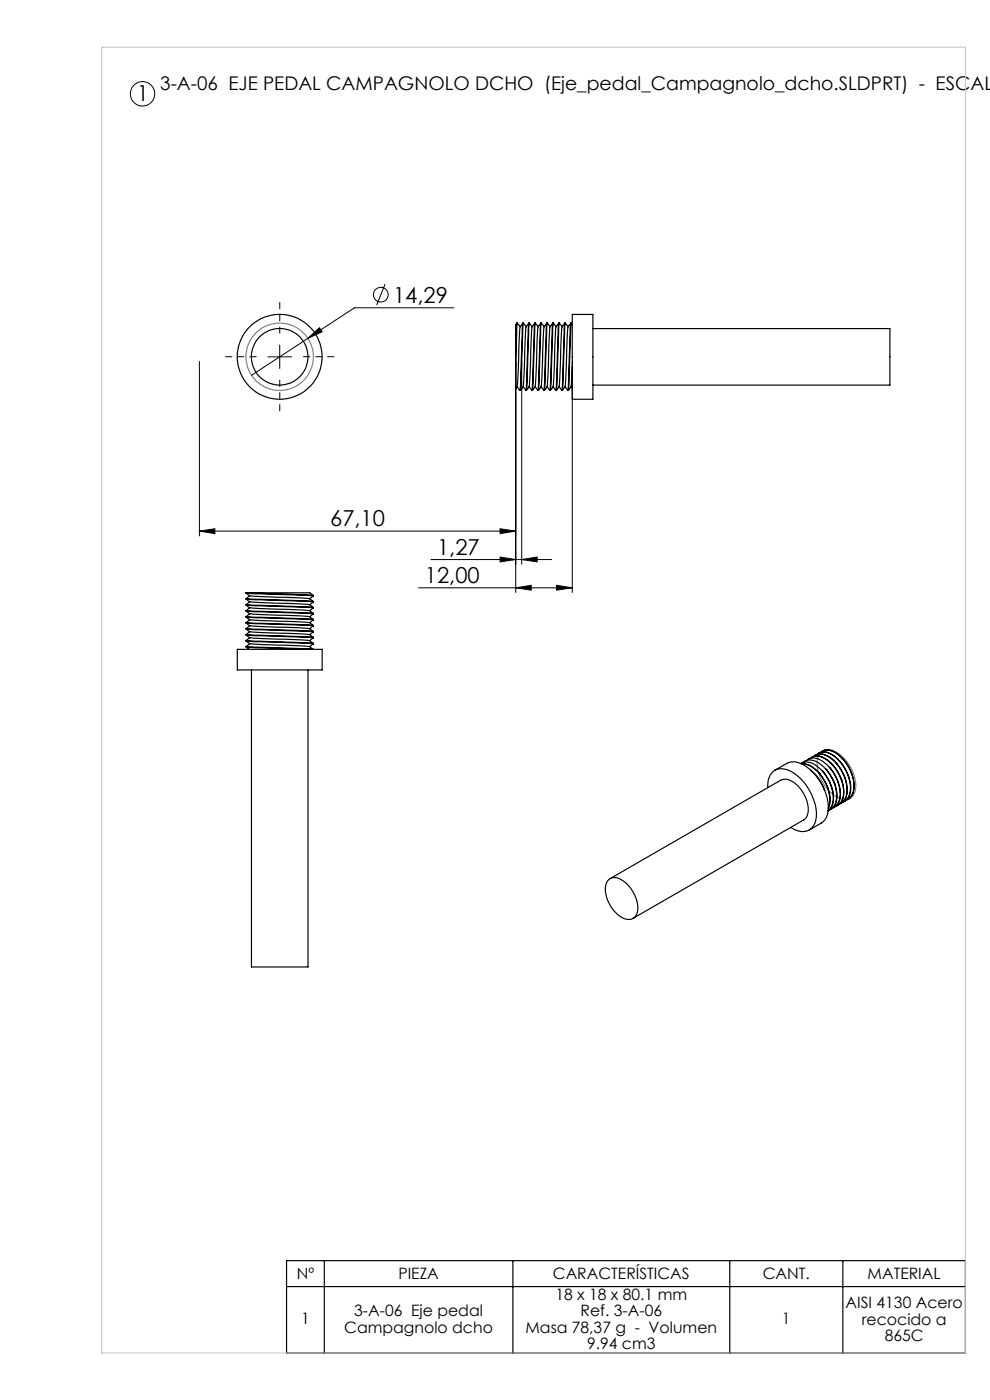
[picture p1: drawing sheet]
<svg xmlns="http://www.w3.org/2000/svg" width="210mm" height="297mm" viewBox="0 0 210 297" stroke-linecap="round" stroke-linejoin="round" font-family="sans-serif">
<g fill="none" stroke="#000" stroke-width=".21">
<path d="M42.3 76.7v37M56.8 75.7h5M59.3 73.2v5M65.3 71.8l2.5-2.3 .5 .9zM65.3 71.8l-12 7.8M81.7 60.3l-1.8 4.4M96.3 65.3h-21.1l-9.9 6.5M109.4 76.7v49M110.7 76.7v43M121.4 76.7v49M42.3 112.7l3.3-.5v1zM42.3 112.7h67.1"/>
<path d="M91.4 118.7h25.6M106.1 118.2l3.3 .5-3.3 .5zM106.1 112.2l3.3 .5-3.3 .5zM110.7 118.7l3.2-.5v1zM88.8 124.7h32.6M109.4 124.7l3.3-.5v1zM118.1 124.2l3.3 .5-3.3 .5z"/>
<circle cx="30.2" cy="19.9" r="2.59"/>
<circle cx="80.8" cy="62.5" r="1.56"/>
</g>
<g fill="none" stroke="#808080" stroke-width=".25">
<path d="M174.2 159.6a2.98 2.98 0 0 1 3.8 .4 8.5 8.5 0 0 1 3.4 8 2.38 2.38 0 0 1-3.8 1.1 8.7 8.7 0 0 1-4.2-8.2l.3-.7z"/>
<circle cx="59.3" cy="75.7" r="7.1"/>
</g>
<g fill="none" stroke="#000" stroke-width=".25">
<path d="M109.4 77.6v4.9l.3-.4M109.4 68.9v4.9M109.4 73.8v3.8M109.6 68.5l.7 .8M109.6 68.5l-.2 5.3M109.6 68.5l-.2 .4M109.7 68.6l-.3 9M110.3 69.4l-.6 12.7M110.9 68.5l.7 .8M110.9 68.5l-.6 .8M110.9 68.5l-.6 14.3M111 68.6l-.6 14.2"/>
<path d="M111.6 69.3l.6-.8 .7 .8M111.6 69.4l-.6 12.7M112.2 68.6l-.7 14.2M112.3 68.6l-.6 14.2M112.9 69.3l.6-.8 .7 .8M112.9 69.4l-.6 12.7M113.5 68.6l-.7 14.2M113.6 68.6l-.7 14.2M114.1 69.4l-.6 12.7M114.7 68.5l.7 .8M114.7 68.5l-.6 .8M114.7 68.5l-.6 14.3"/>
<path d="M114.8 68.6l-.6 14.2M115.4 69.4l-.6 12.7M116 68.5l.7 .8M116 68.5l-.6 .8M116 68.5l-.6 14.3M116.1 68.6l-.6 14.2M116.7 69.4l-.6 12.7M117.3 68.5l.7 .8M117.3 68.5l-.6 .8M117.3 68.5l-.7 14.3M117.4 68.6l-.7 14.2M117.9 69.3l.6-.8 .7 .8"/>
<path d="M117.9 69.4l-.6 12.7M118.5 68.6l-.6 14.2M118.6 68.6l-.6 14.2M119.2 69.4l-.6 12.7M119.8 68.5l.7 .8 .6-.8M119.8 68.5l-.6 .8M119.8 68.5l-.6 14.3M119.9 68.6l-.6 14.2M120.5 69.4l-.6 12.7M121.1 68.5l-.7 14.3M121.1 68.5l.3 .3M121.2 68.6l-.7 14.2"/>
<path d="M121.4 66.7h4.4v18h-4.4zM121.4 77.7l-.3 4.4M125.8 69.7h63v12h-63M109.7 82.1l.6 .7M110.3 82.8h.1M111 82.1l-.6 .7M111 82.1l.5 .7M111.5 82.8h.2M112.3 82.1l-.6 .7M112.3 82.1l.5 .7M112.8 82.8h.1M113.5 82.1l-.6 .7"/>
<path d="M113.5 82.1l.6 .7M114.1 82.8h.1M114.8 82.1l-.6 .7M114.8 82.1l.6 .7M115.4 82.8h.1M116.1 82.1l-.6 .7M116.1 82.1l.5 .7M116.6 82.8h.1M117.3 82.1l-.6 .7M117.3 82.1l.6 .7M117.9 82.8h.1M118.6 82.1l-.6 .7"/>
<path d="M118.6 82.1l.6 .7M119.2 82.8h.1M119.9 82.1l-.6 .7M119.9 82.1l.5 .7M120.4 82.8h.1M121.1 82.1l-.6 .7M121.1 82.1l.3 .3M50.3 137.8h18v4.3h-18zM52.2 128.3l.8 .6-.8 .6M52.2 130.9l.8 .6-.8 .6M52.2 133.4l.8 .6-.8 .6M52.2 136l.8 .6-.8 .6"/>
<path d="M52.2 125.8l.8 .6-.8 .6M52.2 136l14.3 .6M52.2 133.4l14.3 .7M52.2 130.9l14.3 .6M52.2 128.3l14.3 .7M52.2 128.3l14.3 .6M52.2 130.9l14.3 .5M52.2 133.4l14.3 .5M52.2 136l14.3 .5M52.2 125.8h.2M52.2 125.8h.1M52.2 137.2l13.1 .6"/>
<path d="M52.2 134.7l14.3 .6M52.2 132.1l14.3 .7M52.2 129.6l14.3 .6M52.2 127.1l14.3 .6M52.2 125.8l14.3 .6M52.4 125.8l14.1 .5M52.4 125.8h13.3M53 136.6l12 .5 .7 .1 .8 .6-14.3-.7 .7 .7M53 134l12 .5 .7 .1 .8 .6M53 135.3l12 .5 .7 .1 .8 .6M53 126.4l12.7 .6M53 127.7l12.7 .6"/>
<path d="M53 128.9l12.7 .6M53 130.2l12.7 .6M53 131.5l12.7 .6M53 132.7l12.7 .6M65.7 127l.8 .6M65.7 128.3l.8 .6M65.7 129.5l.8 .6M65.7 130.8l.8 .6M65.7 132.1l.8 .6M65.7 133.3l.8 .6M65.7 125.7l.8 .6M66.5 126.4l-.8 .6"/>
<path d="M66.5 127.7l-.8 .6M66.5 129l-.8 .6M66.5 130.2l-.8 .6M66.5 131.5l-.8 .6M66.5 132.8l-.8 .6M66.5 134.1l-.8 .6M66.5 135.3l-.8 .6M66.5 136.6l-.8 .6M66.5 127.6l-14.3-.6 .8 .7-.8 .6M66.5 130.1l-14.3-.6 .8 .7-.8 .6M66.5 132.7l-14.3-.7 .8 .7-.8 .6M66.5 135.2l-14.3-.6 .8 .7-.8 .6"/>
<path d="M66.5 126.3v.1M66.5 127.6v.1M66.5 128.9v.1M66.5 130.1v.1M66.5 131.4v.1M66.5 132.7v.1M66.5 133.9v.2M66.5 135.2v.1M66.5 136.5v.1M53.3 142.1v63h12v-63M173.7 159.8a2.67 2.67 0 0 1 2.9 .3 8.9 8.9 0 0 1 3.8 7.9 2.78 2.78 0 0 1-1.3 2M174.1 159.6a2.46 2.46 0 0 1 3.1 .1 8.7 8.7 0 0 1 3.9 7.9 2.63 2.63 0 0 1-1.6 2.2"/>
<path d="M174.4 159.3h.1a3.2 3.2 0 0 1 3.4 .8 8.6 8.6 0 0 1 3.1 8.1 2.31 2.31 0 0 1-1.2 1.4M162.8 167.1a3.6 3.6 0 0 1 2.3-4 6 6 0 0 1 5.1 2.5 10.6 10.6 0 0 1 2.8 8.5 2.91 2.91 0 0 1-4.4 1.9l-.9-.5M164.4 163.4l2.5-1.4a3.9 3.9 0 0 1 4.3 .7 11.2 11.2 0 0 1 4.4 9.5 3.3 3.3 0 0 1-1.4 2.4l-2.5 1.5M169.9 162a2.81 2.81 0 0 1 3.6 .7 8.8 8.8 0 0 1 3.2 7.4 3 3 0 0 1-1.1 1.9 3.4 3.4 0 0 0 1.2-3.4 9.4 9.4 0 0 0-2.3-5l.2 .2M170.1 161.9h-.1M170.5 161.7a2.74 2.74 0 0 1 3.7 .5 8.6 8.6 0 0 1 3.1 8.2 2.37 2.37 0 0 1-1.5 1.5M170.8 161.4l-.1 .1M171.2 161.3a2.51 2.51 0 0 1 3.1 .1 8.7 8.7 0 0 1 3.9 7.9 2.47 2.47 0 0 1-1.6 2.1M171.6 161h-.1M171.9 160.9a2.46 2.46 0 0 1 3.1 .1 8.7 8.7 0 0 1 3.9 7.9 2.63 2.63 0 0 1-1.6 2.1M172 163.4v.1a9.4 9.4 0 0 1 2.9 4.1v-.1M172.2 160.6h.1a3.2 3.2 0 0 1 3.4 .8 8.6 8.6 0 0 1 3.1 8.1l-.3 .6-.8 .8"/>
<path d="M172.6 160.4a2.46 2.46 0 0 1 3.2 .1 8.6 8.6 0 0 1 3.7 8.6 2.37 2.37 0 0 1-1.5 1.5M172.9 160.2a2.68 2.68 0 0 1 2.9 .3 8.9 8.9 0 0 1 3.9 7.9 2.63 2.63 0 0 1-1.3 2.1M173.1 164.4l.1 .2M173.4 160a2.51 2.51 0 0 1 3.1 .1 8.8 8.8 0 0 1 3.8 7.9 2.47 2.47 0 0 1-1.5 2.2M173.8 164l.1 .2M175.4 163.3l-.1-.1a8.1 8.1 0 0 1 2 7.2 2.5 2.5 0 0 1-1.1 1.3M175.5 167.2l.1 .1M175.6 167v.2M175.7 171.4a7.2 7.2 0 0 0-1.3-6.4 5.3 5.3 0 0 0-4.4-2.9 4 4 0 0 1 3.4 1.5 9 9 0 0 1 2.6 6.9l-.3 1M176.1 162.9l-.1-.1a9.1 9.1 0 0 1 2.2 6.5 2.78 2.78 0 0 1-1.3 2M176.3 166.6l.1 .2M176.7 162.3l.1 .2"/>
<path d="M177.1 166.2v.2M177.4 161.9l.2 .2M177.8 165.8v.2M178.2 161.5l.1 .1M178.5 165.3l.1 .3M178.9 161.1h.1M179.2 164.9l.1 .2M180 164.5v.2M180.7 164.1l.1 .2M129 186.8a2.51 2.51 0 0 1 3.5 .3 7 7 0 0 1 2.6 6.6 2.04 2.04 0 0 1-3.3 .9 7.2 7.2 0 0 1-3.2-7zM129.4 186.4l36.2-20.9a3.3 3.3 0 0 1 3.7 1.3 6.6 6.6 0 0 1 1.9 6.3l-.7 .9-36.2 20.8M60.8 267.4h144v19.6h-144z"/>
<path d="M60.8 272.9h144M68.8 267.4v19.6M108.8 267.4v19.6M154.8 267.4v19.6M178.8 267.4v19.6"/>
<circle cx="59.3" cy="75.7" r="6"/>
<circle cx="59.3" cy="75.7" r="9"/>
</g>
<path d="M21.6 10h183.2v277h-183.2z" fill="none" stroke="#c0c0c0" stroke-width=".21"/>
<path d="M54.3 75.7h-6.5M59.3 70.7v-6.5M64.3 75.7h6.5M59.3 80.7v6.5" fill="none" stroke="#000" stroke-width=".21" stroke-dasharray="15.2 1.3 1.3 1.3" stroke-dashoffset="13.9"/>
<g fill="#000">
<path d="M65.3 71.8l3-1.4-.5-.9zM106.1 118.2l3.3 .5-3.3 .5zM110.7 118.7l3.2-.5v1zM109.4 124.7l3.3-.5v1zM118.1 124.2l3.3 .5-3.3 .5z"/>
<path d="M106.1 112.2l3.3 .5-3.3 .5zM42.3 112.7l3.3-.5v1z"/>
</g>
<g font-size="4.7">
<text x="29" y="21.5">1</text>
<text x="83.4" y="64.2">14,29</text>
<text x="70" y="111.7">67,10</text>
<text x="92.7" y="117.7">1,27</text>
<text x="90.1" y="123.7">12,00</text>
</g>
<text font-size="4" x="34" y="19.1">3-A-06 EJE PEDAL CAMPAGNOLO DCHO (Eje_pedal_Campagnolo_dcho.SLDPRT) - ESCALA</text>
<g font-size="3.3">
<text x="63" y="271.4">Nº</text>
<text x="84.5" y="271.4">PIEZA</text>
<text x="117.3" y="271.4">CARACTERÍSTICAS</text>
<text x="117.8" y="275.7">18 x 18 x 80.1 mm</text>
<text x="161.8" y="271.4">CANT.</text>
<text x="184" y="271.4">MATERIAL</text>
<text x="63.9" y="280.9">1</text>
<text x="75.2" y="279.2">3-A-06 Eje pedal</text>
<text x="123.1" y="279.2">Ref. 3-A-06</text>
<text x="165.9" y="280.9">1</text>
<text x="179.4" y="277.5">AISI 4130 Acero</text>
<text x="182.8" y="281">recocido a</text>
<text x="73" y="282.7">Campagnolo dcho</text>
<text x="111.5" y="282.7">Masa 78,37 g - Volumen</text>
<text x="124.5" y="286.2">9.94 cm3</text>
<text x="187.7" y="284.5">865C</text>
</g>
</svg>
